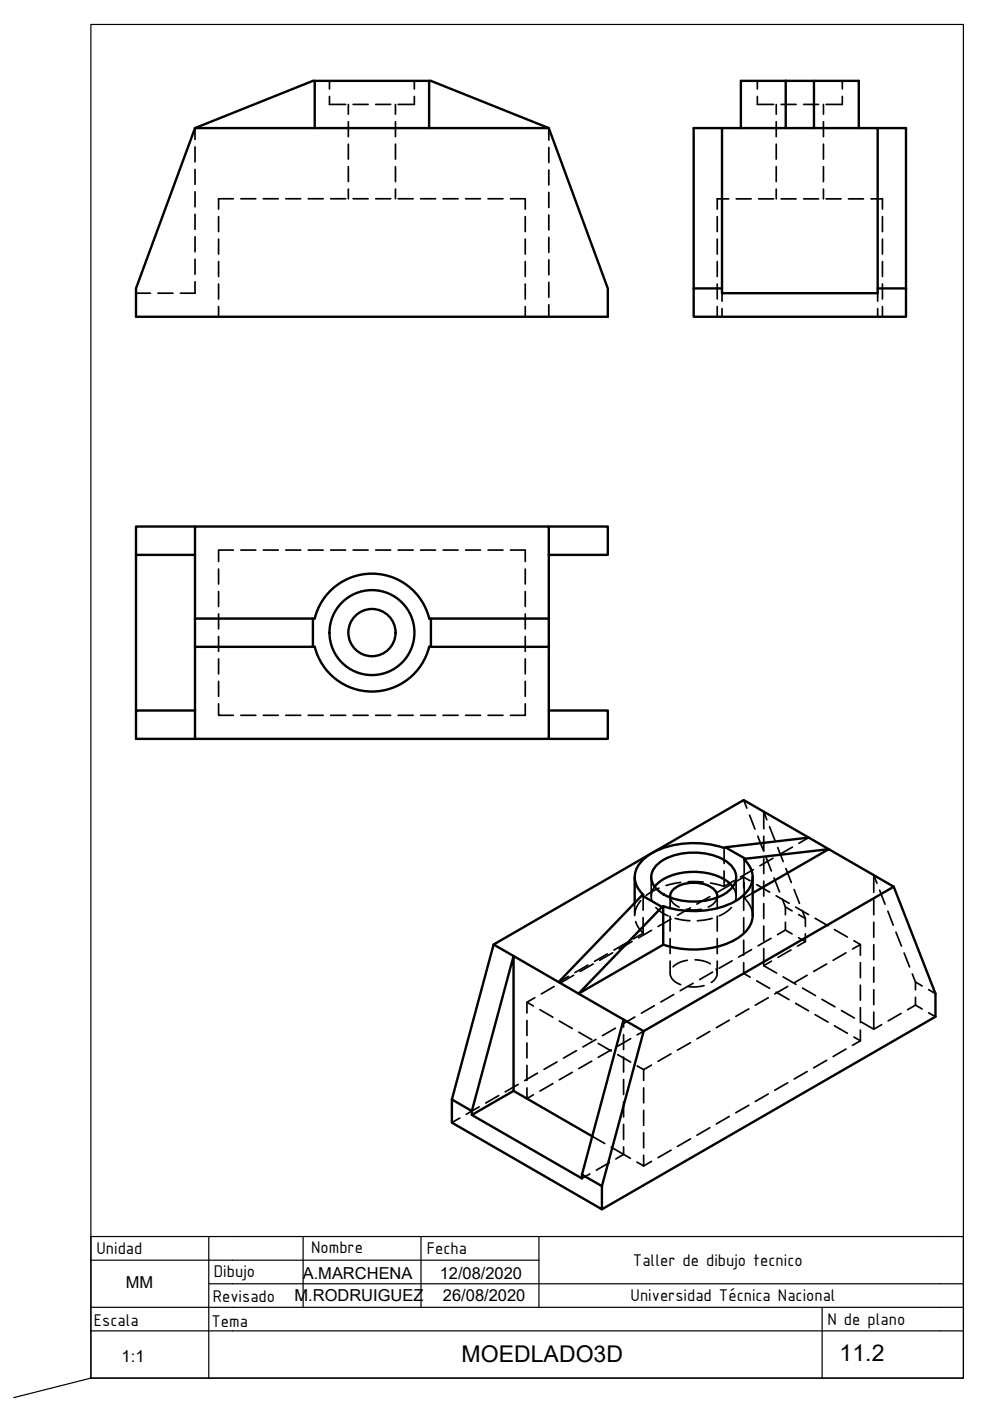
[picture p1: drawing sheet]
<svg xmlns="http://www.w3.org/2000/svg" width="210mm" height="297mm" viewBox="0 0 210 297" stroke-linecap="round" stroke-linejoin="round" font-family="sans-serif">
<!-- layer: MD_Oculto -->
<g fill="none" stroke="#000" stroke-width=".36">
<path d="M69.9 17.1v1.8M87.8 17.1v1.8M160.6 17.1v1.8M178.6 17.1v1.8M41.3 27.2v2.4M41.3 31.2v3.1M41.3 35.9v3.2M69.9 20.4v1.7h3.4M73.9 22.1v2.1M73.9 25.8v3.2M73.9 30.6v3.1M73.9 35.3v3.2"/>
<path d="M74.9 22.1h3.1M79.7 22.1h3.1M83.8 22.1v2.1M83.8 25.8v3.2M83.8 30.6v3.1M83.8 35.3v3.2M87.8 20.4v1.7h-3.4M116.4 27.2v2.5M116.4 31.3v3.2M116.4 36v3.2M160.6 20.4v1.7h3.4M164.6 22.1v2.1"/>
<path d="M164.6 25.8v3.2M164.6 30.6v3.1M164.6 35.3v3.2M165.6 22.1h3.2M170.4 22.1h3.2M174.6 22.1v2.1M174.6 25.8v3.2M174.6 30.6v3.1M174.6 35.3v3.2M178.6 20.4v1.7h-3.5M41.3 59.7v2.5h-3M41.3 40.7v3.2"/>
<path d="M41.3 45.4v3.2M41.3 50.2v3.2M41.3 55v3.1M46.3 45.9v3.2M46.3 50.7v3.2M46.3 55.5v3.1M49.5 42.1h-3.2v2.2M51.1 42.1h3.1M55.8 42.1h3.2M60.6 42.1h3.2M65.3 42.1h3.2M70.1 42.1h3.2"/>
<path d="M73.9 40.1v2M74.9 42.1h3.1M79.7 42.1h3.1M83.8 40.1v2M84.4 42.1h3.2M89.2 42.1h3.2M93.9 42.1h3.2M98.7 42.1h3.2M103.5 42.1h3.1M108.2 42.1h3.2v2.2M111.4 45.9v3.2M111.4 50.7v3.2"/>
<path d="M111.4 55.5v3.1M116.4 40.8v3.2M116.4 45.6v3.1M116.4 50.3v3.2M116.4 55.1v3.2M116.4 59.9v3.1M152.1 45.9v3.2M152.1 50.7v3.2M152.1 55.5v3.1M154.5 42.2h-2.4v2.1M156.1 42.2h3.2M160.9 42.2h3.1"/>
<path d="M164.6 40.1v2.1M165.6 42.2h3.2M170.4 42.2h3.2M174.6 40.1v2.1M175.1 42.2h3.2M179.9 42.2h3.2M184.7 42.2h2.4v2.1M187.1 45.9v3.2M187.1 50.7v3.2M187.1 55.5v3.1M28.8 62.2h3.1M33.5 62.2h3.2"/>
<path d="M46.3 60.2v3.2M46.3 65v2.2M111.4 60.2v3.2M111.4 65v2.2M116.4 64.6v2.6M152.1 60.2v3.2M152.1 65v2.2M153.1 62.2v1.7M153.1 65.4v1.8M186.1 62.2v1.7M186.1 65.4v1.8M187.1 60.2v3.2"/>
<path d="M187.1 65v2.2M49.5 116.6h-3.2v2.5M51.1 116.6h3.1M55.8 116.6h3.2M60.6 116.6h3.2M65.3 116.6h3.2M70.1 116.6h3.2M74.9 116.6h3.1M79.7 116.6h3.1M84.4 116.6h3.2M89.2 116.6h3.2M93.9 116.6h3.2"/>
<path d="M98.7 116.6h3.2M103.5 116.6h3.1M108.2 116.6h3.2v2.5M46.3 120.7v3.1M46.3 125.4v3.2M46.3 130.2v3.2M46.3 134.9v3.2M46.3 139.7v3.2M111.4 120.7v3.1M111.4 125.4v3.2M111.4 130.2v3.2M111.4 134.9v3.2"/>
<path d="M111.4 139.7v3.2M46.3 149.2v2.5h3.2M46.3 144.5v3.1M51.1 151.7h3.1M55.8 151.7h3.2M60.6 151.7h3.2M65.3 151.7h3.2M70.1 151.7h3.2M74.9 151.7h3.1M79.7 151.7h3.1M84.4 151.7h3.2M89.2 151.7h3.2"/>
<path d="M93.9 151.7h3.2M98.7 151.7h3.2M103.5 151.7h3.1M111.4 149.2v2.5h-3.2M111.4 144.5v3.1M153.5 179.8v3.3M157.7 169.6l.7 1.7M158.9 172.8l1.2 3M160.7 177.3l1.1 2.9M161.9 177.3v3.2M162.6 173.8l-.7-1.7v3.6M163.2 175.3l1.1 2.9"/>
<path d="M164.9 179.7l1.2 3M168 179.6l-2.7 1.6M171.5 177.6l-2.1 1.2M132.9 199.9l-2.7 1.5M134 199.6l-2.7 1.6M134.6 191.4v2.7M134.8 195.4l.7 1.4 .9 1.1M135.9 191l-.9 1.3-.4 1.5M136.4 189.7v3.3M136.4 194.6v3.3M136.4 197.9l-2.1 1.2M138.1 186v4.1"/>
<path d="M138.1 197.3l-2.7 1.5M138.8 188a3.3 3.3 0 0 0-.6 3.1M139.1 192.4l1.4 1.2 1.2 .6M139.7 188.3l-1.8 .9-.9 .7M142.1 190.1v2.6M142.1 194.2v3.2M142.1 199v3.2M142.1 190.3l.5 1.1 1.4 .9M142.3 194.9l-2.8 1.5M143.1 194.7l3.2 .5M144.3 187.1l-3.1 .6M145.5 192.8l1.3 .1 1.9-.1"/>
<path d="M145.9 186.9l3.2 .1M146.4 192.5l-2.8 1.6M150.5 190.1l-2.7 1.6M151 194.7l-3.1 .5M152 190.3l-.5 1.1-1.3 .9M152.1 190.1v2.6M152.1 194.2v3.2M152.1 199v3.2M153.5 184.7v3.2M154.6 187.7l-2.7 1.6M155.1 192.4l-1.4 1.2-1.2 .6M155.3 188a3.3 3.3 0 0 1 .6 3.1"/>
<path d="M155.6 186.7l-2.1 1.2-2.8-.7M156.1 186v4.1M157.7 186l1.4 .8M157.7 186l-1.7 .9M157.7 186v2.2M157.7 189.8v3.2M157.7 194.6v3.2M157.7 199.3v3.2M157.8 182.2v3.3M157.8 187.1v3.3M159.6 189.4l-1.8 1 .9 1 .5 1.1 .4 1.6M159.8 184.4l-2.8 1.5"/>
<path d="M160.4 187.6l2.8 1.5M161.9 182.1v3.1M161.9 186.8v3.2M161.9 191.6v3.2M161.9 196.3v3.2M162.4 181.7l1.1 3M163.5 198.9l-2.8 1.6M163.9 182l-2.8 1.6M164.1 186.1l1.2 3M164.6 189.9l2.7 1.6M165.8 190.6l.7 1.7M166.5 192.3l1.4 .8"/>
<path d="M166.5 197.2l1.4 .8M166.5 192.3v1.7M166.5 195.5v1.7M166.5 197.2l-1.6 1M166.6 184.2l1.2 2.9M168.4 188.6l1.1 2.9M168.7 192.3l2.7 1.6M169.3 193.9l1.5 .8M169.3 198.8l1.5 .8M170.1 193l.7 1.7M170.8 194.7v1.7M170.8 198v1.6"/>
<path d="M170.8 199.6l-1.7 1M172.8 194.7l2.8 1.6M176.9 197.1l2.8 1.6M181 199.5l1.4 .8-1.7 .9M185.3 190.8v3.2M185.3 195.5v3.2M185.9 187.3l-.6-1.8v3.7M186.5 188.7l1.1 3M188.2 193.2l1.2 3M190 197.6l1.1 3M111.7 212.5v2.3M111.7 216.4v3.1"/>
<path d="M113.4 211.5l-1.7 1 1.4 .8M114.5 214.1l2.7 1.6M117.5 209.1l-2.7 1.6M118.6 216.5l2.7 1.6M120.5 207l-2.1 1.2M121.6 206.8l-2.7 1.6M122.7 218.8l2.8 1.6M124.7 204.6l-2.8 1.6M125.8 204.4l-2.8 1.6M128.8 202.2l-2.8 1.6M129.9 202l-2.8 1.6M130.5 218l-2.8 1.6"/>
<path d="M132.2 216.2v1.6M132.2 219.4v3.1M134.6 215.6l-2.7 1.6M136.5 218.6l-1.4 .8M138.7 213.2l-2.7 1.6M142.1 206.5a2.99 2.99 0 0 0 2.2 2.3M142.1 203.8v2.6M142.8 210.9l-2.7 1.5M145.7 203.6l-1.5 .4-1.5 1M147 208.5l-2.8 1.6M147.4 203.5l1.6 .2 1.6 .6M149.3 209l-1.4 .2h-2"/>
<path d="M150.5 218.7l-2.7 1.6M151.1 206.1l-2.8 1.6M151.8 205.5a2.01 2.01 0 0 1-1 2.8M152.1 203.8v2.6M154.6 216.3l-2.7 1.6M155.2 203.7l-2.7 1.6M157.7 204.1v2.3l1.4 .8M158.8 213.9l-2.8 1.6M159.3 201.3l-2.7 1.6M160.4 208l2.8 1.6M161.9 201.1v3.6l2.8 1.6M162.9 211.5l-2.8 1.6"/>
<path d="M163.6 203.8l-1.7 .9M164.6 210.4l2.7 1.5M166 207.1l2.8 1.6M167 209.1l-2.7 1.6M167.7 201.4l-2.7 1.6M168.7 212.7l2.7 1.6M170.1 209.5l2.8 1.6M171.1 206.8l-2.7 1.6M172.8 215.1l2.8 1.6M174.3 211.9l2.7 1.6M175.3 204.4l-2.8 1.6M176.9 217.5l2.8 1.6"/>
<path d="M178.4 214.2l2.8 1.6M179.4 202l-2.8 1.6M181 219.9l1.4 .8M182.4 200.3v2.2M182.4 204.1v3.2M182.4 208.9v3.1M182.4 213.6v3.2M182.4 218.4v2.3M185.3 214.6v3.6l-2.8-1.6M185.3 200.3v3.2M185.3 205.1v3.1M185.3 209.8v3.2"/>
<path d="M186.9 217.3l-1.6 .9M191.1 214.9l-2.8 1.6M191.7 202.1l1.2 2.9M193.4 206.5l.7 1.7M194.1 211.5v1.6l-1.7 1M194.1 208.2l1.4 .8M194.1 213.1l1.4 .8M194.1 208.2v1.7M196.9 209.8l1.4 .9M196.9 214.7l1.4 .9M97.5 237l-1.7 1M101.6 234.7l-2.7 1.6"/>
<path d="M105.7 232.3l-2.7 1.6M109.9 229.9l-2.8 1.6M111.7 221.1v3.2M111.7 225.9v3.2M111.7 230.7v2.2l1.4-.8M114 227.5l-2.8 1.6M117.2 229.7l-2.7 1.6M118.1 225.1l-2.8 1.6M121.3 227.4l-2.7 1.5M122.2 222.8l-2.7 1.5M125.5 225l-2.8 1.6M126.4 220.4l-2.8 1.6"/>
<path d="M126.8 221.2l2.8 1.6M129.6 222.6l-2.8 1.6M131 223.6l2.7 1.6M132.2 224.1v3.2M132.2 228.9v3.2M132.2 233.6v3.2M132.2 238.4v3.2M133.7 220.2l-2.7 1.6M136.5 226.8v2.3M136.5 230.7v3.1M136.5 235.4v3.2M138.1 225.8l-1.6 1-1.4-.8"/>
<path d="M142.3 223.4l-2.8 1.6M146.4 221.1l-2.8 1.6M150.5 239.1l-2.7 1.6M154.6 236.7l-2.7 1.6M158.8 234.3l-2.8 1.6M162.9 231.9l-2.8 1.6M167 229.6l-2.7 1.6M171.1 227.2l-2.7 1.6M175.3 224.8l-2.8 1.6M179.4 222.4l-2.8 1.6M182.4 220.7l-1.7 .9M125.1 248.9l-1.7 1"/>
<path d="M125.6 240.9l2.6 1.5M129.2 246.5l-2.8 1.6M129.6 243.2l2.6 1.6M132.2 244.8l-1.6 .9M132.2 243.2v1.6M132.2 244.8l1.5 .8M135 246.4l1.5 .8M136.5 240.2v3.2M136.5 244.9v2.3M138.1 246.2l-1.6 1M142.3 243.9l-2.8 1.5M146.4 241.5l-2.8 1.6"/>
</g>
<!-- layer: MD_Visible -->
<g fill="none" stroke="#000" stroke-width=".51">
<path d="M66.7 17.1h24.7l25 10.1 12.5 34v6h-100.1v-6l12.5-34M91 17.1v10.1M166.6 17.1h6v10.1M166.6 17.1h-9.5v10.1M166.6 17.1v10.1M172.6 17.1h9.5v10.1M41.3 27.2l25-10.1h.4v10.1M41.3 27.2h75.1M153.1 27.2v35h33v-1M153.1 27.2h33M153.1 27.2h-6v34h6M186.1 27.2v34h6"/>
<path d="M186.1 27.2h6v34M147.1 61.2v6h45v-6M41.3 117.6h-12.5v33M41.3 117.6v33M41.3 117.6v-6h75.1v19.5M41.3 111.6h-12.5v6M116.4 111.6h12.5v6h-12.5M66.3 131.1v6h-25M91 131.1h.4v6h-.4M91 131.1a12.5 12.5 0 0 0-12.1-9.5 12.5 12.5 0 0 0-12.2 9.5h-25.4M91 137.1a12.5 12.5 0 0 1-12.1 9.5 12.5 12.5 0 0 1-12.2-9.5h-.4M91.4 131.1h25v6h-25"/>
<path d="M116.4 137.1v19.6h-75.1v-6.1M41.3 150.6h-12.5v6.1h12.5M116.4 150.6h12.5v6.1h-12.5M153.5 179.8l.3-.2 4.2 2.5-.2 .1a4.8 4.8 0 0 1 0 7.5 16.6 16.6 0 0 1-12.3 3.4l-2.5-.3-2.4-.7M153.5 179.8a19.2 19.2 0 0 0-16.3 1.7 4.9 4.9 0 0 0-1.5 7.4l.7 .8-18 18.5M153.8 179.6l17.7-2 4.2 2.4-17.7 2.1M171.5 177.6l-13.8-8-53 30.7 27.5 15.9M134.6 186v5.4M136.1 189.8l4.3 2.5-17.7 18.4 17.9-10.4v-8.1l-.2 .1M138.8 188a10.6 10.6 0 0 1 8.3-3.2 10.6 10.6 0 0 1 8.3 3.2M139.1 183.5a12.3 12.3 0 0 1 10.3-2.6 9.2 9.2 0 0 1 6.1 3.3 3.5 3.5 0 0 1-1.2 4.9 13.5 13.5 0 0 1-14.5 0 3.5 3.5 0 0 1-.7-5.6zM142.1 190.3a2.74 2.74 0 0 1 2.4-2.7 7.5 7.5 0 0 1 6.9 .9 2 2 0 0 1 .7 1.8"/>
<path d="M159.6 189.4l16.1-9.4 13.8 8-53 30.6-4.3-2.4M159.6 186v8.1a6.5 6.5 0 0 1-4.2 5.4 20 20 0 0 1-14.8 .8M189.5 188l8.8 22.7v4.9l-70.7 40.8M104.7 200.3l-8.9 32.8 4.2 2.5M132.2 216.2l-8.8 32.8 4.2 2.5M136.5 218.6l-8.9 32.9M95.8 233.1v4.9l31.8 18.4v-4.9M100 236.4v-.8l8.9-32.9v28.6l-8.9 5.1 23.4 13.5v-.9M108.9 231.3l16.7 9.6"/>
<circle cx="78.9" cy="134.1" r="5"/>
<circle cx="78.9" cy="134.1" r="9"/>
</g>
<!-- layer: 0 -->
<path d="M19.3 267.2h95M19.3 277.2h180M44.3 272.2h155M44.3 262.2v30M64.3 262.2v15M89.3 262.2v15M114.3 262.2v15M199.3 262.2h-180v30l-16.4 4.1M19.3 282.2h180" fill="none" stroke="#000" stroke-width=".25"/>
<!-- layer: Cotas -->
<path d="M19.3 5.2h185v287h-185z" fill="none" stroke="#000" stroke-width=".25"/>
<!-- layer: CajetinLine -->
<path d="M174.3 277.2v15M199.3 272.2h5v20h-185M199.3 262.2h5v10M199.3 277.2h5M199.3 282.2h5" fill="none" stroke="#000" stroke-width=".25"/>
<g font-size="4.9">
<text x="97.9" y="288.8">MOEDLADO3D</text>
<text x="178" y="288.5">11.2</text>
</g>
<g font-size="3.9">
<text x="20.5" y="265.8">Unidad</text>
<text x="66" y="265.6">Nombre</text>
<text x="90.5" y="265.9">Fecha</text>
<text x="134.2" y="268.4">Taller de dibujo tecnico</text>
<text x="45.3" y="270.7">Dibujo</text>
<text x="133.7" y="275.9">Universidad Técnica Nacional</text>
<text x="19.9" y="281.1">Escala</text>
<text x="44.8" y="281.3">Tema</text>
<text x="45.1" y="276.1">Revisado</text>
<text x="175.4" y="280.9">N de plano</text>
</g>
<g font-size="3.5">
<text x="26.7" y="273.2">MM</text>
<text x="62.4" y="275.8">M.RODRUIGUEZ</text>
<text x="64.2" y="271.1">A.MARCHENA</text>
<text x="93.2" y="271.1">12/08/2020</text>
<text x="93.9" y="275.9">26/08/2020</text>
<text x="25.8" y="288.8">1:1</text>
</g>
</svg>
